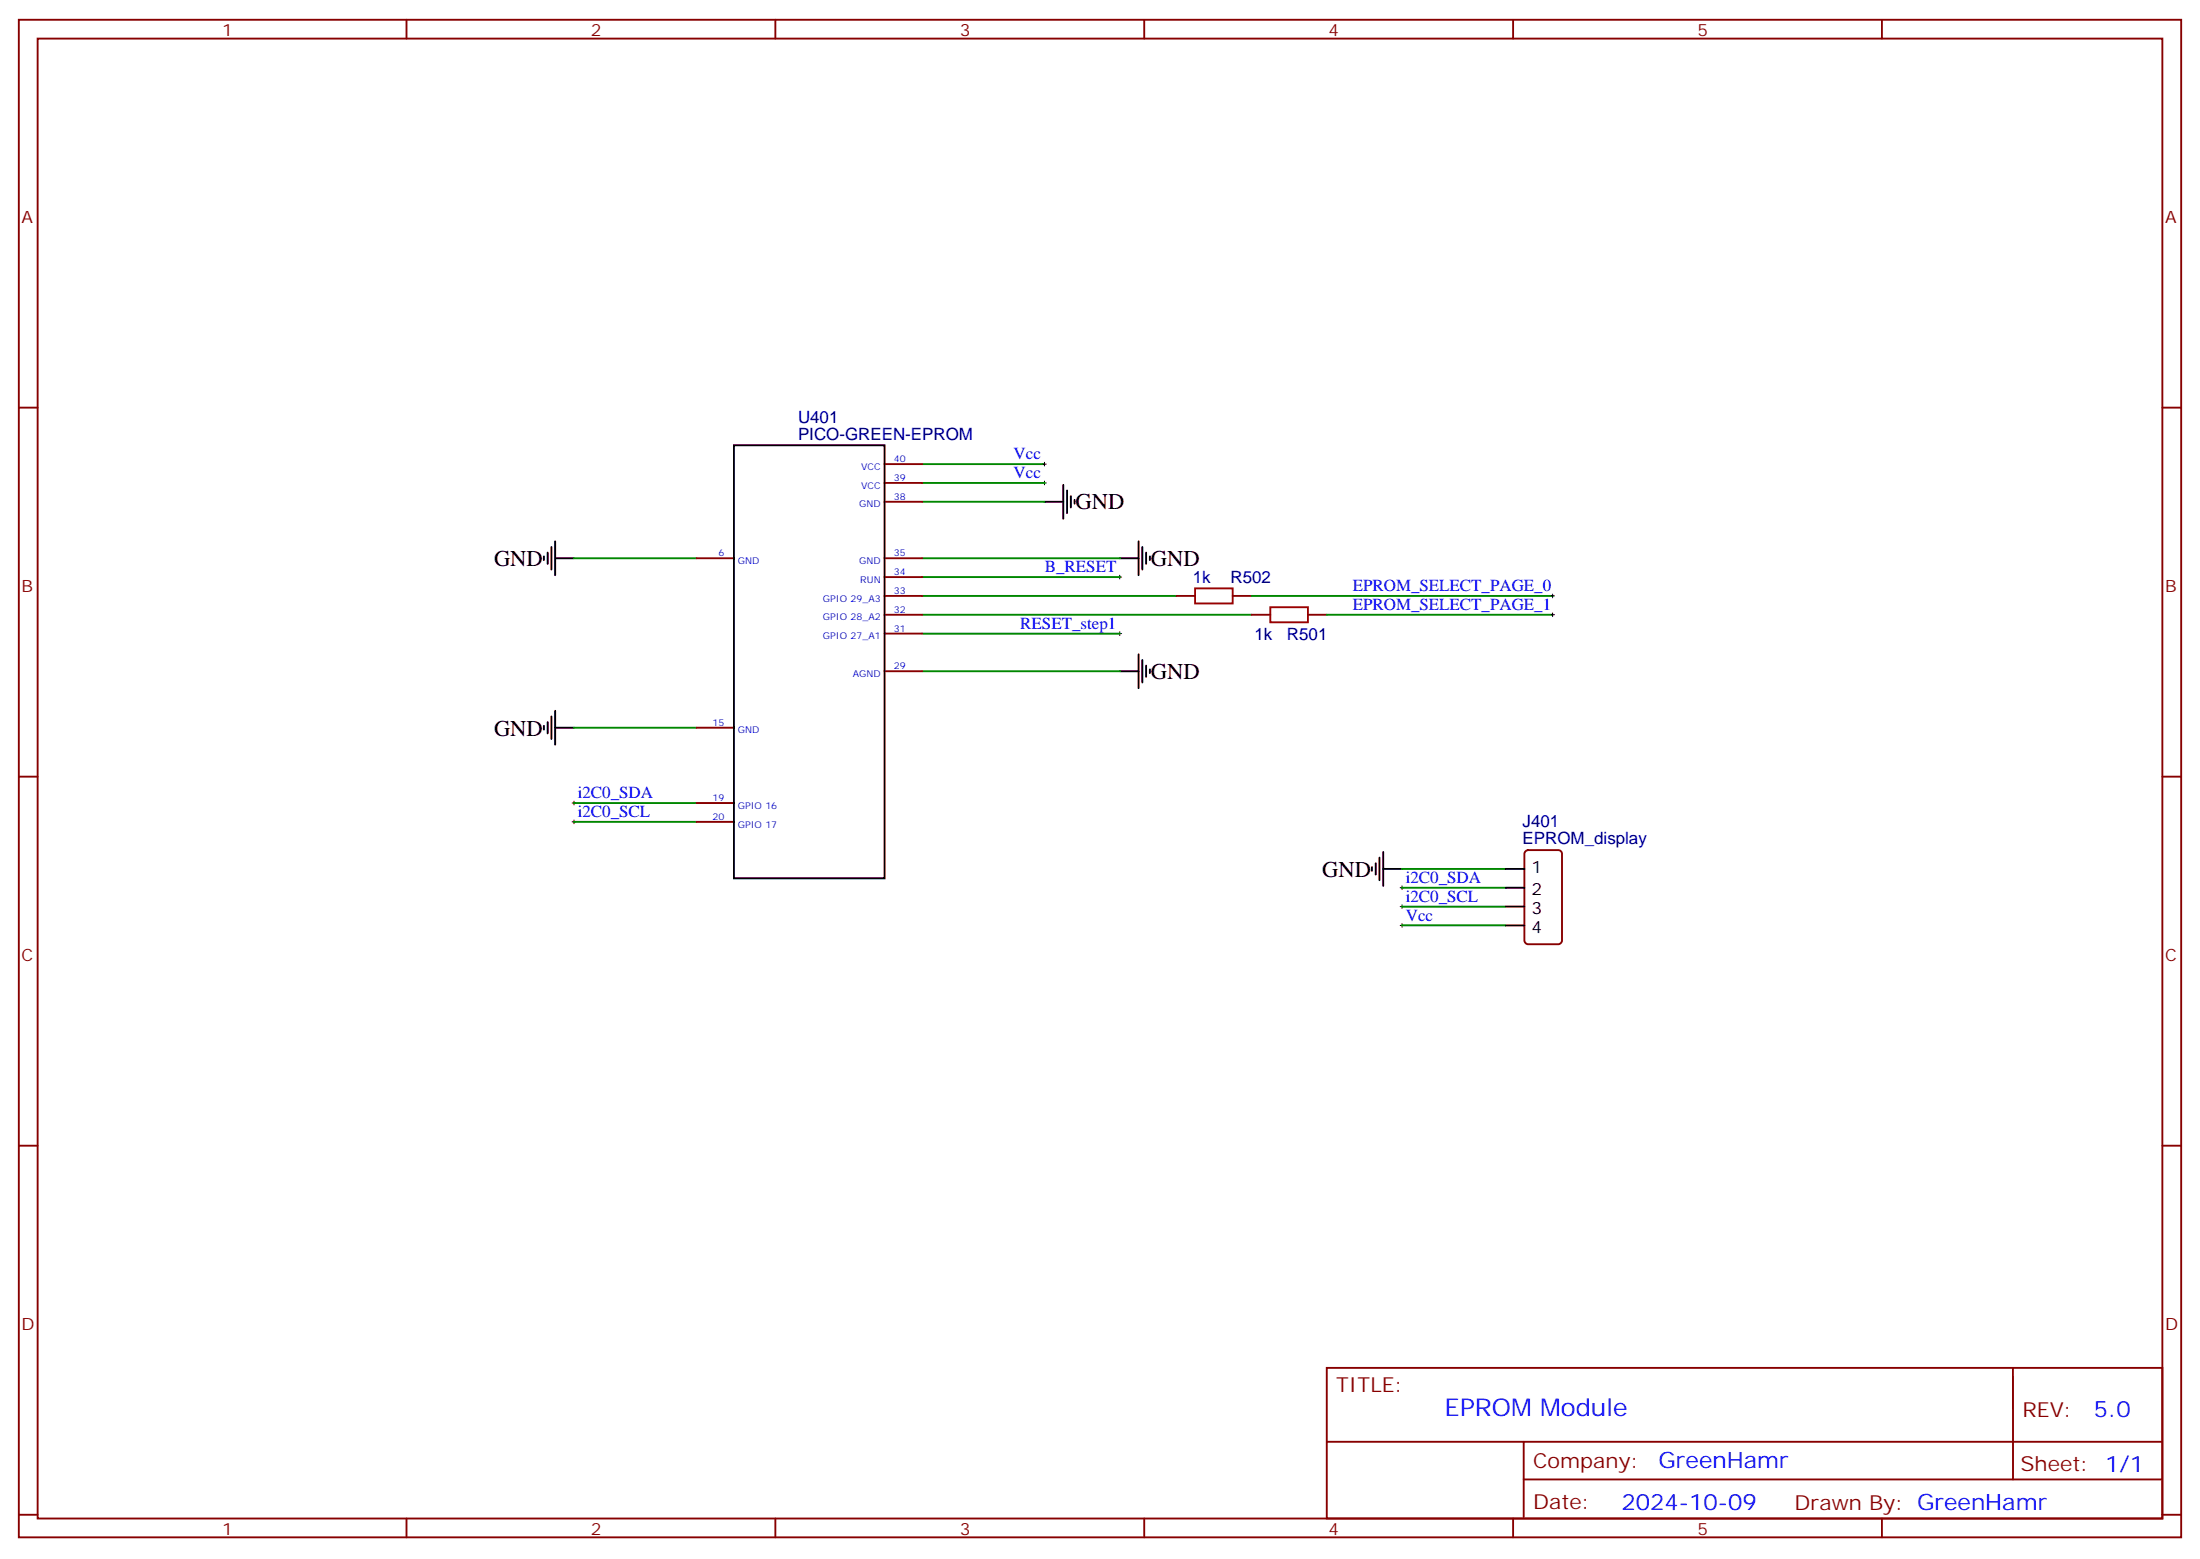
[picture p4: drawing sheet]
<svg xmlns="http://www.w3.org/2000/svg" width="412mm" height="292mm" viewBox="0 0 412 292" stroke-linecap="round" stroke-linejoin="round" font-family="sans-serif">
<g fill="none" stroke="#870000" stroke-width=".35">
<path d="M3.5 3.7h405.4v284.3h-405.4zM7.1 7.2h398.2v277.3h-398.2zM76.2 3.7v3.5M145.3 3.7v3.5M214.5 3.7v3.5M283.6 3.7v3.5M352.8 3.7v3.5M3.5 76.4h3.6M405.3 76.4h3.6M165.8 94h7.1M165.8 90.5h7.1M165.8 87h7.1"/>
<path d="M130.5 104.6h7.1M165.8 115.2h7.1M165.8 111.7h7.1M165.8 104.6h7.1M165.8 118.7h7.1M165.8 108.1h7.1M220.5 111.7h3.5M231.1 111.7h3.5M234.6 115.2h3.5M245.2 115.2h3.5M130.5 136.3h7.1M165.8 125.8h7.1"/>
<path d="M3.5 145.5h3.6M130.5 150.5h7.1M130.5 154h7.1M286 159.5l.5-.2h5.6a.71 .71 0 0 1 .7 .7v16.2a.76 .76 0 0 1-.7 .7h-5.6a.76 .76 0 0 1-.7-.7v-16.2zM405.3 145.5h3.6M3.5 214.7h3.6M405.3 214.7h3.6M248.7 256.3h156.6v28.2h-156.6zM377.3 256.3v20.9M248.7 270.1h156.5M285.6 277.2h119.6M285.6 270.1v14.2"/>
<path d="M3.5 283.8h3.6M76.2 284.5v3.5M145.3 284.5v3.5M214.5 284.5v3.5M283.6 284.5v3.5M352.8 284.5v3.5M405.3 283.8h3.6"/>
</g>
<g fill="none" stroke="#000" stroke-width=".19">
<path d="M195.4 90.5h.7M195.4 87h.7M195.8 86.6v.7M195.8 90.1v.7M209.5 118.7h.8M209.5 108.1h.8M209.9 107.8v.7M209.9 118.4v.7M290.7 111.7h.7M290.7 115.2h.7M291 111.3v.7M291 114.8v.7"/>
<path d="M107.2 154h.7M107.2 150.5h.7M107.6 150.1v.7M107.6 153.6v.7M262.5 166.3h.7M262.5 169.9h.7M262.5 173.4h.7M262.8 166v.7M262.8 169.5v.7M262.8 173v.7"/>
</g>
<g fill="none" stroke="#000" stroke-width=".35">
<path d="M137.6 83.4h28.2v81.2h-28.2zM195.8 94h3.5M199.3 90.8v6.4M200 91.9v4.2M200.7 93v2.1M201.4 93.7v.7M102 104.2v.8M102.7 103.5v2.2M103.4 102.5v4.2M104.1 104.6h3.5M104.1 101.4v6.4M209.9 104.6h3.5"/>
<path d="M213.4 101.4v6.4M214.1 102.5v4.2M214.8 103.5v2.2M215.5 104.2v.8M102 136v.7M102.7 135.3v2.1M103.4 134.2v4.3M104.1 136.3h3.5M104.1 133.2v6.3M209.9 125.8h3.5M213.4 122.6v6.3M214.1 123.6v4.3"/>
<path d="M214.8 124.7v2.1M215.5 125.4v.7M259.3 159.6v6.4M257.2 162.5v.7M257.9 161.7v2.2M258.6 160.7v4.2M259.3 162.8h3.5M282.2 162.8h3.6M282.2 166.3h3.6M282.2 169.9h3.6M282.2 173.4h3.6"/>
</g>
<g fill="none" stroke="#008700" stroke-width=".35">
<path d="M172.9 87h22.9M172.9 90.5h22.9M172.9 94h22.9M107.6 104.6h22.9M172.9 104.6h37M172.9 108.1h37M172.9 111.7h47.6M172.9 115.2h61.7M172.9 118.7h37M234.6 111.7h56.4M248.7 115.2h42.3M107.6 136.3h22.9"/>
<path d="M172.9 125.8h37M107.6 150.5h22.9M107.6 154h22.9M262.8 166.3h19.4M262.8 169.9h19.4M262.8 173.4h19.4M262.8 162.8h19.4"/>
</g>
<path d="M224 110.2h7.1v2.9h-7.1zM238.1 113.8h7.1v2.8h-7.1z" fill="none" stroke="#a10000" stroke-width=".35"/>
<text font-size="4.6" fill="#00f" x="270.8" y="265.3">EPROM Module</text>
<g font-size="4.2">
<text x="201.6" y="95.4">GND</text>
<text x="92.6" y="106.1">GND</text>
<text x="215.7" y="106">GND</text>
<text x="215.7" y="127.2">GND</text>
<text x="92.6" y="137.8">GND</text>
<text x="247.8" y="164.3">GND</text>
</g>
<g font-size="4.2" fill="#00f">
<text x="392.5" y="265.6">5.0</text>
<text x="310.9" y="275.1">GreenHamr</text>
<text x="304" y="282.9">2024-10-09</text>
</g>
<g font-size="3.9" fill="#800">
<text x="250.5" y="260.9">TITLE:</text>
<text x="379.1" y="265.6">REV:</text>
<text x="287.4" y="275.1">Company:</text>
<text x="378.7" y="275.7">Sheet: 1/1</text>
<text x="287.4" y="282.8">Date:</text>
<text x="336.4" y="282.8">Drawn By: GreenHamr</text>
</g>
<g font-size="3.2" fill="#800">
<text x="41.6" y="6.7">1</text>
<text x="110.8" y="6.7">2</text>
<text x="179.9" y="6.7">3</text>
<text x="249.1" y="6.7">4</text>
<text x="318.2" y="6.7">5</text>
<text x="4.1" y="41.8">A</text>
<text x="405.9" y="41.8">A</text>
<text x="4.1" y="110.9">B</text>
<text x="405.9" y="110.9">B</text>
<text x="4.1" y="180.1">C</text>
<text x="405.9" y="180.1">C</text>
<text x="4.1" y="249.2">D</text>
<text x="405.9" y="249.2">D</text>
<text x="41.6" y="287.5">1</text>
<text x="110.8" y="287.5">2</text>
<text x="179.9" y="287.5">3</text>
<text x="249.1" y="287.5">4</text>
<text x="318.2" y="287.5">5</text>
</g>
<g font-size="3.2" fill="#000080">
<text x="149.6" y="82.4">PICO-GREEN-EPROM</text>
<text x="149.6" y="79.2">U401</text>
<text x="223.6" y="109.2">1k</text>
<text x="230.7" y="109.3">R502</text>
<text x="235.2" y="119.9">1k</text>
<text x="241.2" y="119.9">R501</text>
<text x="285.4" y="155">J401</text>
<text x="285.4" y="158.2">EPROM_display</text>
</g>
<g font-size="3.2" fill="#00f">
<text x="190" y="89.6">Vcc</text>
<text x="190" y="86.1">Vcc</text>
<text x="195.9" y="107.2">B_RESET</text>
<text x="253.6" y="110.8">EPROM_SELECT_PAGE_0</text>
<text x="191.3" y="117.8">RESET_step1</text>
<text x="253.6" y="114.3">EPROM_SELECT_PAGE_1</text>
<text x="108.3" y="149.6">i2C0_SDA</text>
<text x="108.3" y="153.1">i2C0_SCL</text>
<text x="263.5" y="165.5">i2C0_SDA</text>
<text x="263.5" y="169">i2C0_SCL</text>
<text x="263.5" y="172.5">Vcc</text>
</g>
<g font-size="3.2">
<text x="287.1" y="163.5">1</text>
<text x="287.1" y="167.7">2</text>
<text x="287.1" y="171.3">3</text>
<text x="287.1" y="174.8">4</text>
</g>
<g font-size="1.8" fill="#00f">
<text x="161.4" y="88">VCC</text>
<text x="167.6" y="86.6">40</text>
<text x="161.1" y="95.1">GND</text>
<text x="161.4" y="91.5">VCC</text>
<text x="167.6" y="93.7">38</text>
<text x="167.6" y="90.1">39</text>
<text x="134.7" y="104.2">6</text>
<text x="138.3" y="105.7">GND</text>
<text x="161.1" y="105.7">GND</text>
<text x="167.6" y="107.8">34</text>
<text x="167.6" y="104.2">35</text>
<text x="154.2" y="112.7">GPIO 29_A3</text>
<text x="161.3" y="109.2">RUN</text>
<text x="167.6" y="111.3">33</text>
<text x="154.2" y="119.8">GPIO 27_A1</text>
<text x="154.2" y="116.2">GPIO 28_A2</text>
<text x="167.6" y="118.4">31</text>
<text x="167.6" y="114.8">32</text>
<text x="167.6" y="125.4">29</text>
<text x="159.9" y="126.8">AGND</text>
<text x="133.6" y="136">15</text>
<text x="138.3" y="137.4">GND</text>
<text x="133.6" y="150.1">19</text>
<text x="133.6" y="153.6">20</text>
<text x="138.3" y="151.5">GPIO 16</text>
<text x="138.3" y="155">GPIO 17</text>
</g>
</svg>
